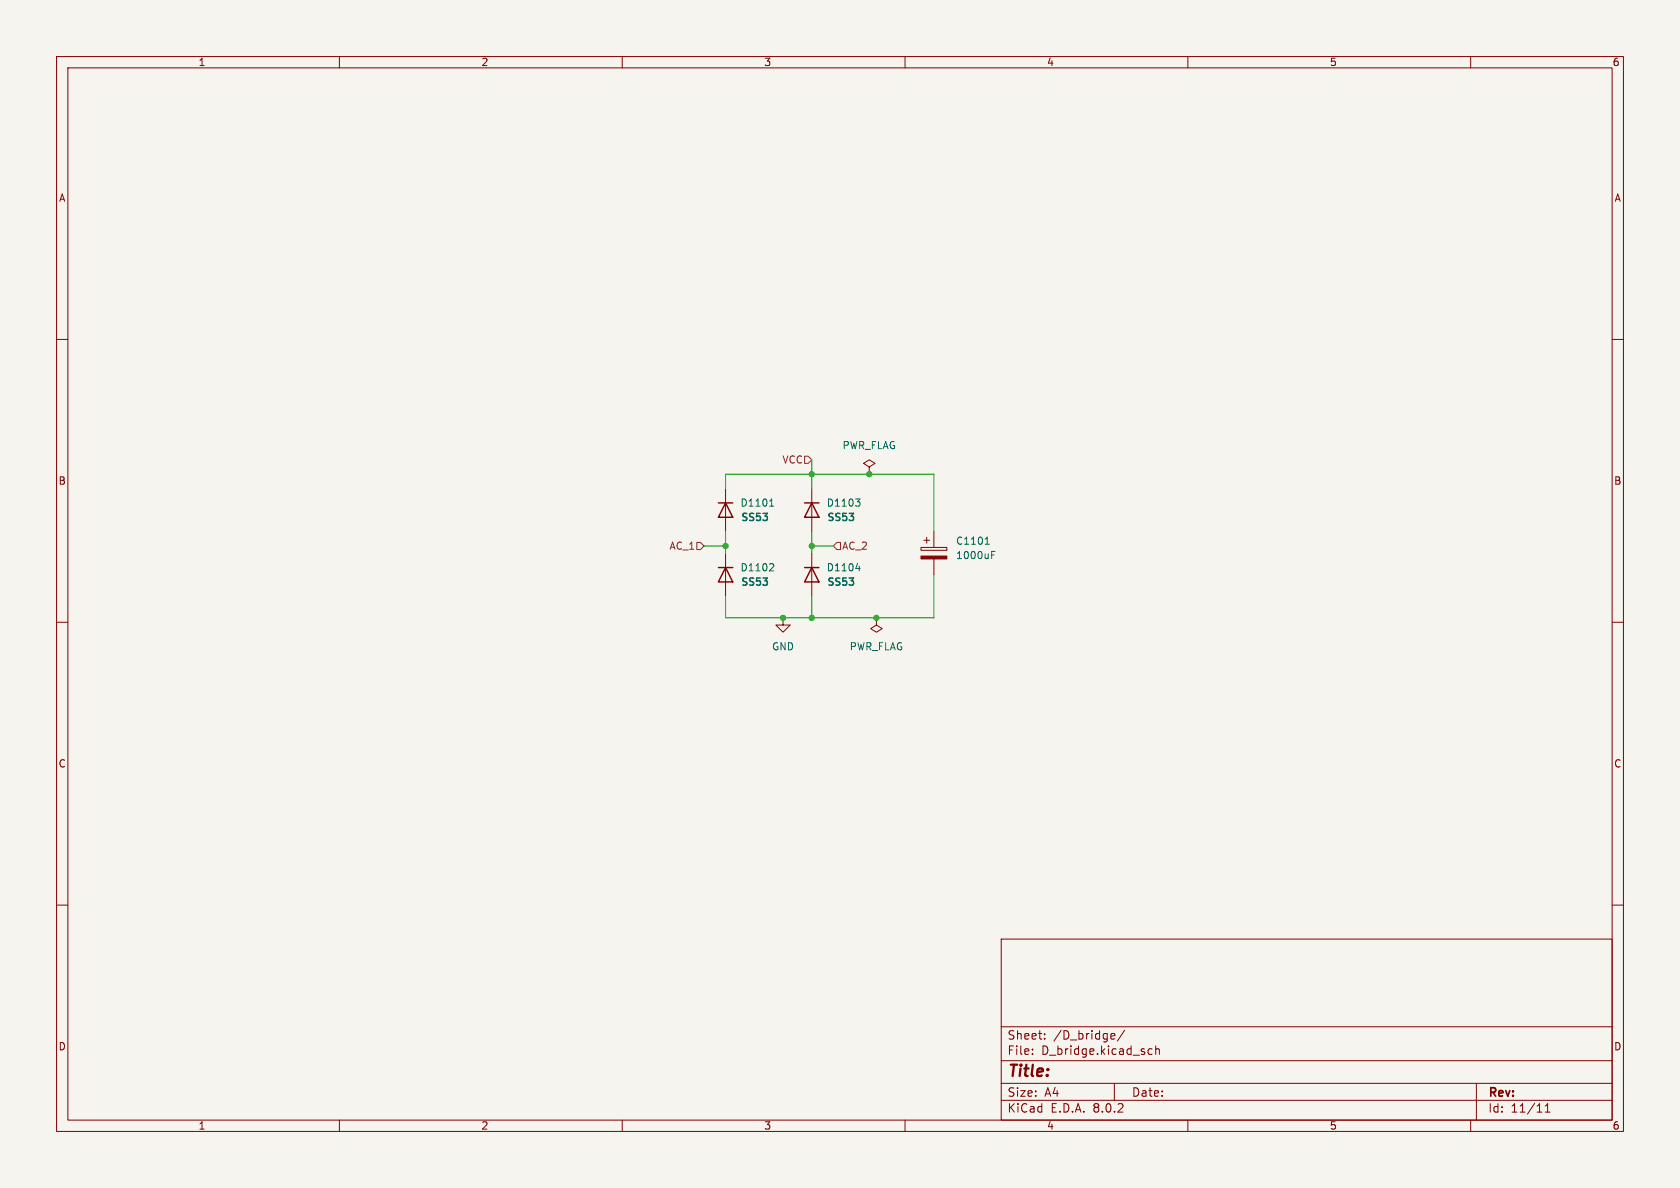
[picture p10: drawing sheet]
<svg xmlns="http://www.w3.org/2000/svg" width="297mm" height="210mm" viewBox="0 0 297 210" stroke-linecap="round" stroke-linejoin="round" font-family="sans-serif">
<path d="M0 0h297v210h-297z" fill="#f5f4ef" stroke="#f5f4ef" stroke-width=".18"/>
<g fill="none" stroke="#840000" stroke-width=".18">
<path d="M10 10h277v190h-277zM12 12h273v186h-273zM60 10v2M110 10v2M160 10v2M210 10v2M260 10v2M10 60h2M285 60h2M128.3 86.4v7.6M128.3 97.8v7.6M143.5 86.4v7.6"/>
<path d="M143.5 97.8v7.6M153.7 82.6l1-.7-1-.6-1 .6 1 .7v1.2M153.7 83.8h.1M162.8 96.8h4.6v.5h-4.6zM163.3 95.5h1M163.8 95v1M165.1 94v2.8M165.1 98.8v2.8M10 110h2M138.4 109.2v1.3h1.3l-1.3 1.3-1.2-1.3h1.2M154.9 109.2v1.3l1.1 .6-1.1 .7-1-.7 1-.6M154.9 109.2h.1"/>
<path d="M285 110h2M10 160h2M285 160h2M177 166h108v32h-108zM60 198v2M110 198v2M160 198v2M177 194.5h108M177 191.5h108M177 187.5h108M177 181.5h108M182.5 186.3v.1"/>
<path d="M182.5 185.5v.1M184.7 183.6v.1M184.7 182.8v.1M196.6 182.7l.4 .1 .1 .3-.7 .1M197 191.5v3M197 183.6l-.4 .1M198.8 182.1l-1.3 2M203 186.1l.2 .3 .5-.1M203.7 185.5l-.5-.1-.2 .3M204.3 185.5l.2-.1 .4 .1 .1 .9M204.3 184.9v1.5M210 198v2"/>
<path d="M260 198v2M261 191.5v6.5M273.2 196.6h.8M273.2 195.5l.4-.4v1.5"/>
</g>
<path d="M127 88.9h2.5M128.3 88.9l1.2 2.5h-2.5zM142.2 88.9h2.6M143.5 88.9l1.3 2.5h-2.6zM127 100.3h2.5M128.3 100.3l1.2 2.6h-2.5zM142.2 100.3h2.6M143.5 100.3l1.3 2.6h-2.6z" fill="none" stroke="#840000" stroke-width=".25"/>
<path d="M136.1 89.5h.7M136.2 88.5l.2-.3v1.3M136.5 99.6l.3 .3-.1 .3-.7 .7h.8M151.2 88.2h.8l-.4 .5M151.8 88.7l.2 .2v.3l-.2 .3M174.2 96.2h.7M174.3 95.2l.2-.3v1.3M175.3 98.1h.4M175.3 97.5h.6M151.3 100.5h.8M151.9 100.1v.8" fill="none" stroke="#006464" stroke-width=".18"/>
<path d="M162.8 98.3h4.6v.5h-4.6z" fill="#840000" stroke="#840000" stroke-width=".18"/>
<path d="M123.2 95.9h.6l.7 .6-.7 .7h-.6zM142.2 80.6h.7l.6 .7-.6 .6h-.7zM148 95.9h.6v1.3h-.6l-.7-.7z" fill="none" stroke="#725600" stroke-width=".18"/>
<path d="M124.5 96.5h3.8M128.3 86.4v-2.6h36.8v10.2M128.3 94v3.8M143.5 81.3v5.1M143.5 94v3.8M143.5 96.5h3.8M143.5 105.4v3.8M165.1 101.6v7.6h-36.8v-3.8" fill="none" stroke="#009600" stroke-width=".18"/>
<g fill="#009600" stroke="#009600" stroke-width=".18">
<circle cx="143.5" cy="109.2" r=".46"/>
<circle cx="143.5" cy="96.5" r=".46"/>
<circle cx="138.4" cy="109.2" r=".46"/>
<circle cx="143.5" cy="83.8" r=".46"/>
<circle cx="128.3" cy="96.5" r=".46"/>
<circle cx="153.7" cy="83.8" r=".46"/>
<circle cx="154.9" cy="109.2" r=".46"/>
</g>
<text font-size="2.8" fill="#840000" x="178" y="190.9">Title:</text>
<g font-size="2.1" fill="#840000">
<text x="178" y="184">Sheet:</text>
<text x="186.2" y="184">/D_bridge/</text>
<text x="178" y="186.7">File:</text>
<text x="184.1" y="186.7">D_bridge.kicad_sch</text>
<text x="178" y="196.9">KiCad</text>
<text x="178" y="194.1">Size:</text>
<text x="184.7" y="194.1">A4</text>
<text x="185.7" y="196.9">E.D.A.</text>
<text x="193.3" y="196.9">8.0.2</text>
<text x="200" y="194.1">Date:</text>
<text x="263" y="194.3">Rev:</text>
<text x="263" y="196.9">Id:</text>
<text x="267.1" y="196.9">11/11</text>
</g>
<g font-size="1.8" fill="#840000">
<text x="35" y="11.9">1</text>
<text x="85" y="11.9">2</text>
<text x="135" y="11.9">3</text>
<text x="185" y="11.9">4</text>
<text x="235" y="11.9">5</text>
<text x="285" y="11.9">6</text>
<text x="10.3" y="35.9">A</text>
<text x="285.3" y="35.9">A</text>
<text x="10.3" y="85.9">B</text>
<text x="285.3" y="85.9">B</text>
<text x="10.3" y="135.9">C</text>
<text x="285.3" y="135.9">C</text>
<text x="10.3" y="185.9">D</text>
<text x="285.3" y="185.9">D</text>
<text x="35" y="199.9">1</text>
<text x="85" y="199.9">2</text>
<text x="135" y="199.9">3</text>
<text x="185" y="199.9">4</text>
<text x="235" y="199.9">5</text>
<text x="285" y="199.9">6</text>
</g>
<g font-size="1.8" fill="#725600">
<text x="138.2" y="82.1">VCC</text>
<text x="118.3" y="97.4">AC_1</text>
<text x="148.8" y="97.4">AC_2</text>
</g>
<g font-size="1.8" fill="#006464">
<text x="148.9" y="79.6">PWR_FLAG</text>
<text x="130.8" y="89.8">D1101</text>
<text x="146.1" y="89.8">D1103</text>
<text x="130.8" y="92.5">SS53</text>
<text x="146" y="92.5">SS53</text>
<text x="130.8" y="101.2">D1102</text>
<text x="146.1" y="101.2">D1104</text>
<text x="168.9" y="96.5">C1101</text>
<text x="168.9" y="99">1000uF</text>
<text x="130.8" y="103.9">SS53</text>
<text x="146" y="103.9">SS53</text>
<text x="136.4" y="115.2">GND</text>
<text x="150.1" y="115.2">PWR_FLAG</text>
</g>
</svg>
